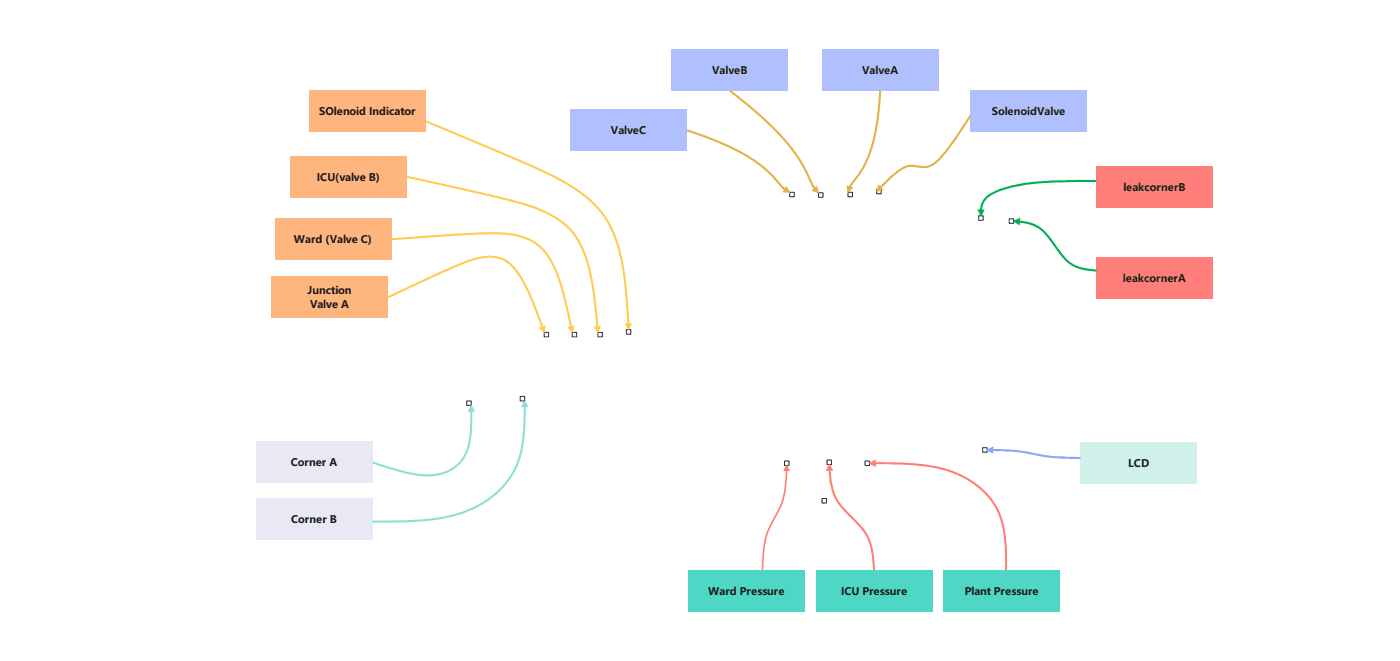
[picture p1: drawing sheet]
<svg xmlns="http://www.w3.org/2000/svg" width="891mm" height="420mm" viewBox="0 0 891 420" stroke-linecap="round" stroke-linejoin="round" font-family="sans-serif">
<g fill="#4ed7c5">
<path d="M601 362h74v26h-74z"/>
<path d="M519 362h74v26h-74z"/>
<path d="M438 362h74v26h-74z"/>
</g>
<path d="M499 293h3v3h-3z" fill="#fff"/>
<path d="M499 293h3v3h-3z" fill="none" stroke="#323232" stroke-width=".64"/>
<path d="M523 317h3v3h-3z" fill="#fff"/>
<path d="M523 317h3v3h-3z" fill="none" stroke="#323232" stroke-width=".64"/>
<path d="M526 292h3v3h-3z" fill="#fff"/>
<path d="M526 292h3v3h-3z" fill="none" stroke="#323232" stroke-width=".64"/>
<path d="M551 293h2v3h-2z" fill="#fff"/>
<path d="M551 293h2v3h-2z" fill="none" stroke="#323232" stroke-width=".64"/>
<path d="M625 285h3v2h-3z" fill="#fff"/>
<path d="M625 285h3v2h-3z" fill="none" stroke="#323232" stroke-width=".64"/>
<path d="M642 139h3v3h-3z" fill="#fff"/>
<path d="M642 139h3v3h-3z" fill="none" stroke="#323232" stroke-width=".64"/>
<path d="M623 137h3v3h-3z" fill="#fff"/>
<path d="M623 137h3v3h-3z" fill="none" stroke="#323232" stroke-width=".64"/>
<path d="M558 120h3v3h-3z" fill="#fff"/>
<path d="M558 120h3v3h-3z" fill="none" stroke="#323232" stroke-width=".64"/>
<path d="M540 122h3v3h-3z" fill="#fff"/>
<path d="M540 122h3v3h-3z" fill="none" stroke="#323232" stroke-width=".64"/>
<path d="M521 123h3v2h-3z" fill="#fff"/>
<path d="M521 123h3v2h-3z" fill="none" stroke="#323232" stroke-width=".64"/>
<path d="M503 122h3v3h-3z" fill="#fff"/>
<path d="M503 122h3v3h-3z" fill="none" stroke="#323232" stroke-width=".64"/>
<path d="M399 210h3v2h-3z" fill="#fff"/>
<path d="M399 210h3v2h-3z" fill="none" stroke="#323232" stroke-width=".64"/>
<path d="M381 211h2v3h-2z" fill="#fff"/>
<path d="M381 211h2v3h-2z" fill="none" stroke="#323232" stroke-width=".64"/>
<path d="M364 211h3v3h-3z" fill="#fff"/>
<path d="M364 211h3v3h-3z" fill="none" stroke="#323232" stroke-width=".64"/>
<path d="M346 211h3v3h-3z" fill="#fff"/>
<path d="M346 211h3v3h-3z" fill="none" stroke="#323232" stroke-width=".64"/>
<path d="M331 252h3v3h-3z" fill="#fff"/>
<path d="M331 252h3v3h-3z" fill="none" stroke="#323232" stroke-width=".64"/>
<path d="M297 255h3v3h-3z" fill="#fff"/>
<path d="M297 255h3v3h-3z" fill="none" stroke="#323232" stroke-width=".64"/>
<path d="M557 294a146 146 0 0 1 50 6 48 48 0 0 1 33 47v15" fill="none" stroke="#ff7e79" stroke-width="1.3" stroke-linecap="butt"/>
<path d="M553 294l4-1v3z" fill="#ff7e79"/>
<path d="M553 294l4-1v3z" fill="none" stroke="#ff7e79" stroke-width=".64"/>
<path d="M528 299a37 37 0 0 0 14 30 38 38 0 0 1 14 32v1" fill="none" stroke="#ff7e79" stroke-width="1.3" stroke-linecap="butt"/>
<path d="M528 295l2 4h-4z" fill="#ff7e79"/>
<path d="M528 295l2 4h-4z" fill="none" stroke="#ff7e79" stroke-width=".64"/>
<path d="M501 299a57 57 0 0 1-10 35 61 61 0 0 0-6 28" fill="none" stroke="#ff7e79" stroke-width="1.1" stroke-linecap="butt"/>
<path d="M501 296l1 3h-3z" fill="#ff7e79"/>
<path d="M501 296l1 3h-3z" fill="none" stroke="#ff7e79" stroke-width=".64"/>
<g fill="#ff7e79">
<path d="M698 164h74v26h-74z"/>
<path d="M698 106h74v26h-74z"/>
</g>
<path d="M648 141a25 25 0 0 1 23 14l1 1a28 28 0 0 0 18 15l8 1" fill="none" stroke="#00b050" stroke-width="1.3" stroke-linecap="butt"/>
<path d="M645 141l4-2v4z" fill="#00b050"/>
<path d="M645 141l4-2v4z" fill="none" stroke="#00b050" stroke-width=".64"/>
<path d="M698 115h-16a131 131 0 0 0-49 7 13 13 0 0 0-9 12" fill="none" stroke="#00b050" stroke-width="1.3" stroke-linecap="butt"/>
<path d="M623 133l3 1-2 3z" fill="#00b050"/>
<path d="M623 133l3 1-2 3z" fill="none" stroke="#00b050" stroke-width=".64"/>
<g fill="#b0bffe">
<path d="M618 58h74v26h-74z"/>
<path d="M523 32h74v26h-74z"/>
<path d="M427 32h75v26h-75z"/>
<path d="M363 70h74v26h-74z"/>
</g>
<path d="M618 74a148 148 0 0 1-23 29 15 15 0 0 1-14 2 23 23 0 0 0-16 9l-5 5" fill="none" stroke="#e1b348" stroke-width="1.3" stroke-linecap="butt"/>
<path d="M559 118l3 2-4 2z" fill="#e1b348"/>
<path d="M559 118l3 2-4 2z" fill="none" stroke="#e1b348" stroke-width=".64"/>
<path d="M560 58a115 115 0 0 1-10 47l-9 14" fill="none" stroke="#e1b348" stroke-width="1.3" stroke-linecap="butt"/>
<path d="M539 118l4 1-3 3z" fill="#e1b348"/>
<path d="M539 118l4 1-3 3z" fill="none" stroke="#e1b348" stroke-width=".64"/>
<path d="M465 58a180 180 0 0 1 44 44l9 18" fill="none" stroke="#e1b348" stroke-width="1.3" stroke-linecap="butt"/>
<path d="M517 121l3-2 1 4z" fill="#e1b348"/>
<path d="M517 121l3-2 1 4z" fill="none" stroke="#e1b348" stroke-width=".64"/>
<path d="M437 83a145 145 0 0 1 50 24l13 13" fill="none" stroke="#e1b348" stroke-width="1.3" stroke-linecap="butt"/>
<path d="M500 119l3 3h-4z" fill="#e1b348"/>
<path d="M500 119l3 3h-4z" fill="none" stroke="#e1b348" stroke-width=".64"/>
<g fill="#feb67e">
<path d="M197 58h74v26h-74z"/>
<path d="M185 99h74v26h-74z"/>
<path d="M175 139h74v26h-74z"/>
</g>
<path d="M271 77l49 21a262 262 0 0 1 50 25 64 64 0 0 1 26 44l2 18 2 21" fill="none" stroke="#ffcc53" stroke-width="1.3" stroke-linecap="butt"/>
<path d="M398 206h4l-2 4z" fill="#ffcc53"/>
<path d="M398 206h4l-2 4z" fill="none" stroke="#ffcc53" stroke-width=".64"/>
<path d="M259 112l45 10a190 190 0 0 1 48 15 47 47 0 0 1 23 33l3 16 2 22" fill="none" stroke="#ffcc53" stroke-width="1.3" stroke-linecap="butt"/>
<path d="M378 208l4-1-1 4z" fill="#ffcc53"/>
<path d="M378 208l4-1-1 4z" fill="none" stroke="#ffcc53" stroke-width=".64"/>
<path d="M249 152l37-3a189 189 0 0 1 43 1 33 33 0 0 1 25 23l5 14 5 21" fill="none" stroke="#ffcc53" stroke-width="1.3" stroke-linecap="butt"/>
<path d="M362 208l3-1-1 4z" fill="#ffcc53"/>
<path d="M362 208l3-1-1 4z" fill="none" stroke="#ffcc53" stroke-width=".64"/>
<path d="M173 176h74v26h-74z" fill="#feb67e"/>
<path d="M247 189l25-12a174 174 0 0 1 35-14 21 21 0 0 1 24 12l6 12 8 21" fill="none" stroke="#ffcc53" stroke-width="1.3" stroke-linecap="butt"/>
<path d="M343 208l4-1-1 4z" fill="#ffcc53"/>
<path d="M343 208l4-1-1 4z" fill="none" stroke="#ffcc53" stroke-width=".64"/>
<g fill="#e8e9f5">
<path d="M163 281h74v26h-74z"/>
<path d="M163 317h74v26h-74z"/>
</g>
<path d="M334 258a86 86 0 0 1-7 42 65 65 0 0 1-50 30 295 295 0 0 1-40 2" fill="none" stroke="#8ce0d2" stroke-width="1.3" stroke-linecap="butt"/>
<path d="M334 255l2 4h-4z" fill="#8ce0d2"/>
<path d="M334 255l2 4h-4z" fill="none" stroke="#8ce0d2" stroke-width=".64"/>
<path d="M300 261a59 59 0 0 1-5 29 28 28 0 0 1-29 12l-11-3-18-5" fill="none" stroke="#8ce0d2" stroke-width="1.3" stroke-linecap="butt"/>
<path d="M300 258l2 3h-4z" fill="#8ce0d2"/>
<path d="M300 258l2 3h-4z" fill="none" stroke="#8ce0d2" stroke-width=".64"/>
<path d="M688 281h74v26h-74z" fill="#d0f0ea"/>
<path d="M632 286l13 1 11 1a127 127 0 0 0 32 3" fill="none" stroke="#89a3fe" stroke-width="1.3" stroke-linecap="butt"/>
<path d="M628 286l4-2v4z" fill="#89a3fe"/>
<path d="M628 286l4-2v4z" fill="none" stroke="#89a3fe" stroke-width=".64"/>
<g font-size="6.6" fill="#191919">
<text x="453" y="47">ValveB</text>
<text x="549" y="47">ValveA</text>
<text x="203" y="73">SOlenoid Indicator</text>
<text x="631" y="73">SolenoidValve</text>
<text x="389" y="85">ValveC</text>
<text x="202" y="115">ICU(valve B)</text>
<text x="715" y="121">leakcornerB</text>
<text x="187" y="155">Ward (Valve C)</text>
<text x="715" y="179">leakcornerA</text>
<text x="196" y="187">Junction</text>
<text x="197" y="196">Valve A</text>
<text x="185" y="296">Corner A</text>
<text x="718" y="297">LCD</text>
<text x="185" y="332">Corner B</text>
<text x="451" y="378">Ward Pressure</text>
<text x="535" y="378">ICU Pressure</text>
<text x="614" y="378">Plant Pressure</text>
</g>
</svg>
